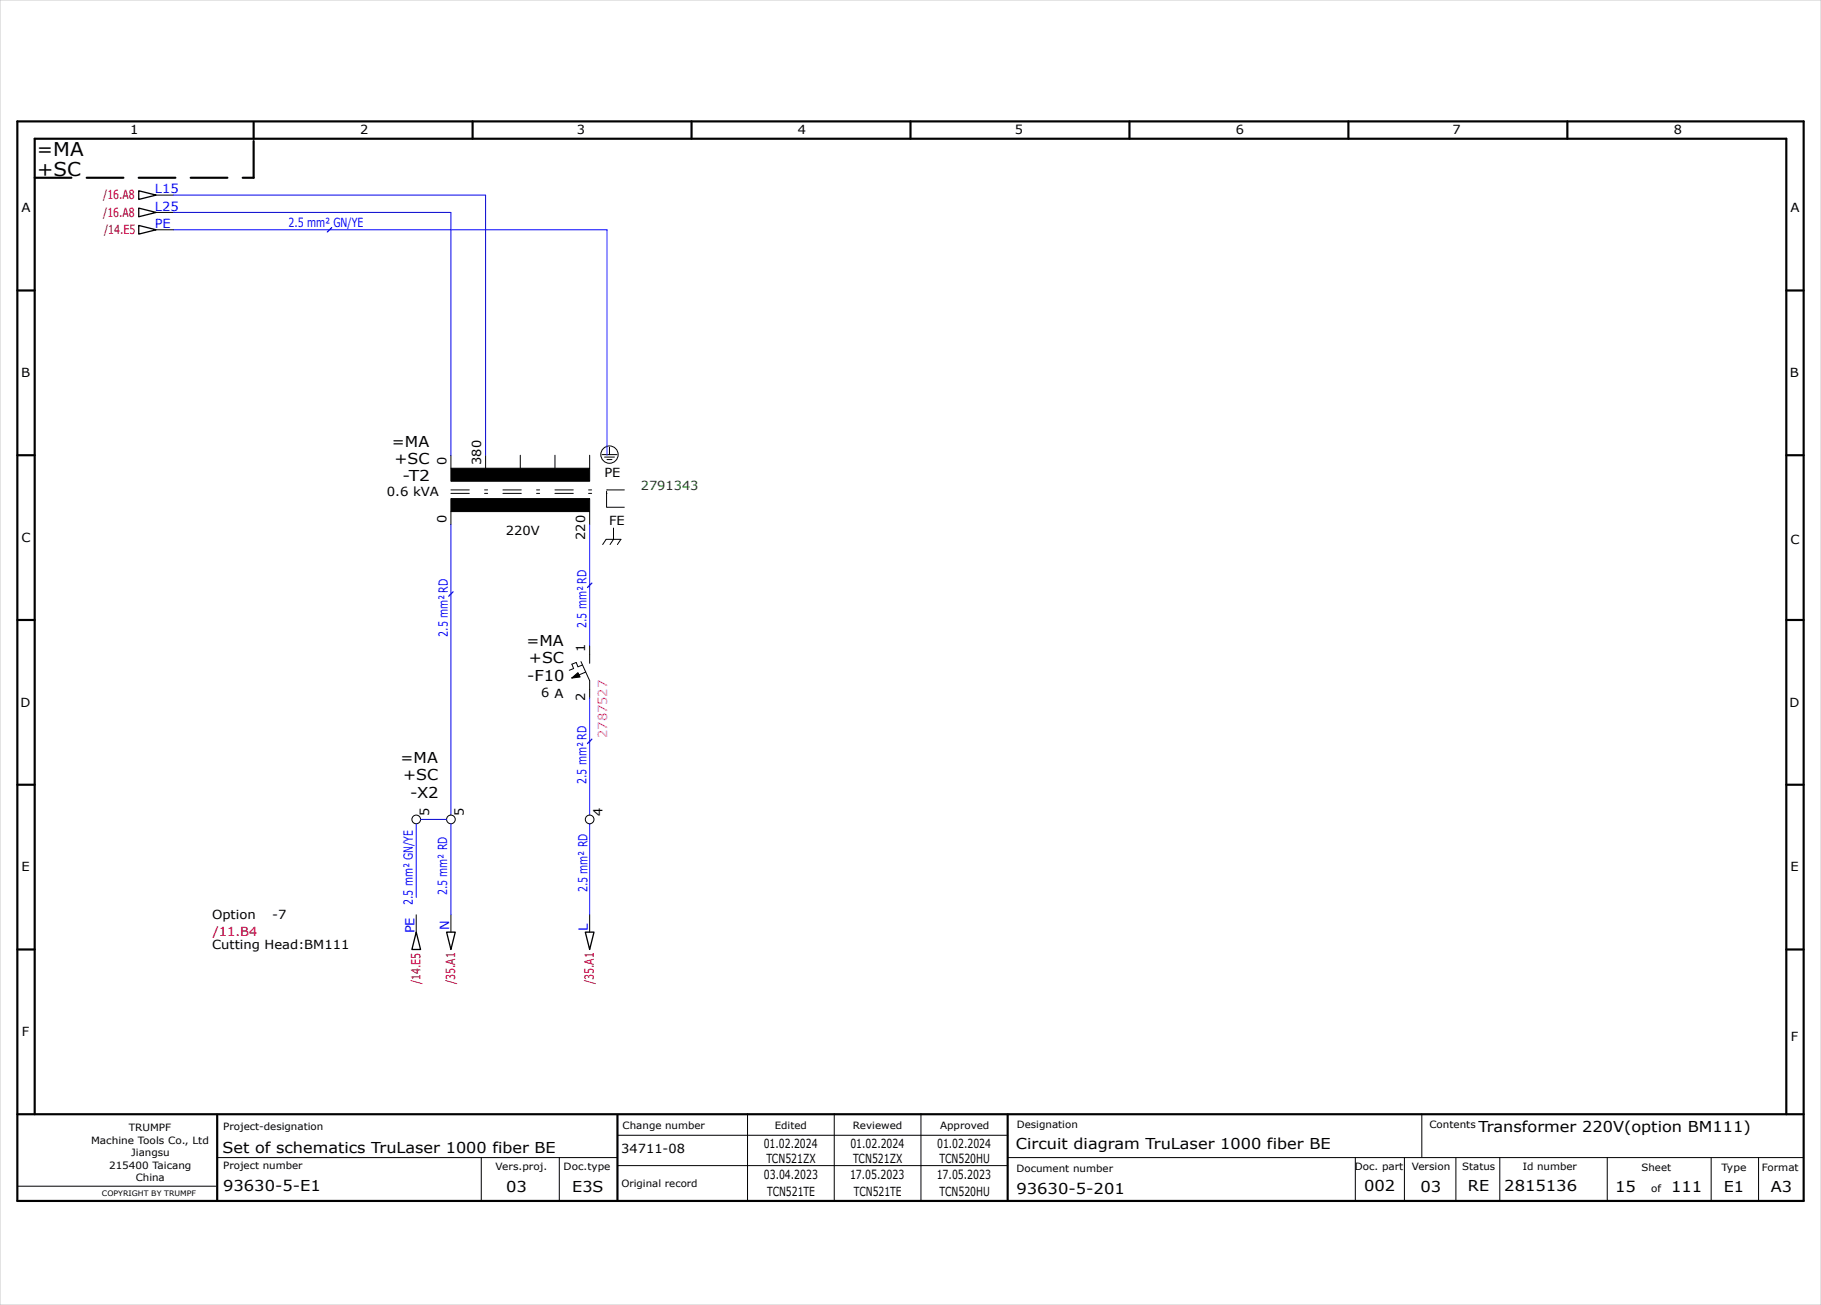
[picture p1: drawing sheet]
<svg xmlns="http://www.w3.org/2000/svg" width="420mm" height="301mm" viewBox="0 0 420 301" stroke-linecap="round" stroke-linejoin="round" font-family="sans-serif">
<g fill="none" stroke="#000" stroke-width=".5">
<path d="M4 28h412v249h-412zM58.5 28.2v3.8M109 28v4M159.5 28v4M210 28v4M260.5 28v4M311 28v4M361.5 28v4M4 67h4M412 67h4M4 105h4M412 105h4"/>
<path d="M4 143h4M412 143h4M4 181h4M412 181h4M4 219h4M412 219h4M4 257h412M8 257v-225h404v225M50.1 257.1v19.8M142.4 257.2v19.8M232.4 257.1v19.7"/>
</g>
<g fill="none" stroke="#000" stroke-width=".23">
<path d="M36 45h4M36 49h4M36 53h4M104 105v3M104 118v3M112 105v3M120 105v3M128 105v3M136 105v3M136 118v3M138.9 104.9h3.4M139.4 105.4h2.3"/>
<path d="M140 113h4M140 106h1.1M140 117h4M140.6 103.1v1.8M141.5 121.8v2.6l-.8 1.2M143.2 124.4l-.8 1.2M143.2 124.4h-3.4l-.8 1.2M134 152.6l2 4.4v4M134.3 153.4l-1 .4-.4-1-1 .4 .4 1-1 .4M135.1 155l-3.2 1.4M136 149v4M96 211v4"/>
<path d="M104 211v4M136 211v4M172.4 256.9v20M192.4 256.9v20M212.4 256.9v20M327.9 256.9v10M4.1 273.6h45.7M50.1 267h92.2M111 267v10M129 267v10M142.4 261.9h90M142.4 268.9h90"/>
<path d="M232.5 267h183.5M312.6 267v10M323.9 267.1v10M335.8 267.1v10M345.9 267v10.1M370.7 267v9.8M394.7 267.1v10M405.6 267v10"/>
<circle cx="140.6" cy="104.9" r="2"/>
<circle cx="96" cy="189" r="1"/>
<circle cx="104" cy="189" r="1"/>
<circle cx="136" cy="189" r="1"/>
</g>
<path d="M8 41h50.5M58.5 41v-8.8" fill="none" stroke="#000" stroke-width=".5" stroke-dasharray="8.5 3.5"/>
<path d="M0 0h420v301h-420z" fill="none" stroke="#c9c9c9" stroke-width=".23"/>
<path d="M32 44l4 1-4 1zM32 48l4 1-4 1zM32 52l4 1-4 1zM96 215l1 4h-2zM103 215h2l-1 4zM135 215h2l-1 4z" fill="none" stroke="#000" stroke-width=".3"/>
<g fill="#000" stroke="#000" stroke-width=".23">
<path d="M131.8 156.4l1.5-1.3 .5 1.1z"/>
<path d="M104 108h32v3h-32z" fill-rule="evenodd"/>
<path d="M104 115h32v3h-32z" fill-rule="evenodd"/>
</g>
<path d="M104 113h36M104 113.8h36M139.9 117v-3.7" fill="none" stroke="#000" stroke-width=".23" stroke-dasharray="4.2 3.5 .7 3.5"/>
<path d="M40 45h72v60M40 49h64v56M40 53h100v52M104 121v67M136 121v28M136 161v27M96 190v17M97 189h6M104 190v21M136 190v21" fill="none" stroke="#00f" stroke-width=".23"/>
<path d="M76.5 52.5l-1 1M104.5 136.5l-1 1M136.5 134.5l-1 1M136.5 170.5l-1 1" fill="none" stroke="#00f" stroke-width=".3"/>
<g font-size="4.4">
<text x="8.5" y="36">=MA</text>
<text x="8.6" y="40.5">+SC</text>
</g>
<g font-size="3.5">
<text x="90.4" y="103">=MA</text>
<text x="91" y="107">+SC</text>
<text x="92.8" y="111">-T2</text>
<text x="121.4" y="149">=MA</text>
<text x="122" y="153">+SC</text>
<text x="121.6" y="157">-F10</text>
<text x="92.4" y="176">=MA</text>
<text x="93" y="180">+SC</text>
<text x="94.6" y="184">-X2</text>
<text x="341" y="261">Transformer 220V(option BM111)</text>
<text x="51.3" y="266">Set of schematics TruLaser 1000 fiber BE</text>
<text x="234.3" y="265">Circuit diagram TruLaser 1000 fiber BE</text>
<text x="51.5" y="274.7">93630-5-E1</text>
<text x="116.8" y="274.9">03</text>
<text x="132" y="274.9">E3S</text>
<text x="234.4" y="275.3">93630-5-201</text>
<text x="314.6" y="274.8">002</text>
<text x="327.6" y="274.9">03</text>
<text x="338.6" y="274.8">RE</text>
<text x="346.9" y="274.7">2815136</text>
<text x="372.5" y="275">15</text>
<text x="385.4" y="275">111</text>
<text x="397.6" y="275">E1</text>
<text x="408.4" y="275">A3</text>
</g>
<g font-size="2.9">
<text x="30" y="31">1</text>
<text x="83" y="31">2</text>
<text x="133.1" y="31">3</text>
<text x="184.1" y="31">4</text>
<text x="234.1" y="31">5</text>
<text x="285" y="31">6</text>
<text x="335" y="31">7</text>
<text x="386" y="31">8</text>
<text x="5" y="49">A</text>
<text x="413" y="49">A</text>
<text x="4.8" y="87">B</text>
<text x="412.8" y="87">B</text>
<text x="103" y="107.2" transform="rotate(-90 103 107.2)">0</text>
<text x="111" y="107.2" transform="rotate(-90 111 107.2)">380</text>
<text x="139.4" y="110">PE</text>
<text x="89.2" y="114.3">0.6 kVA</text>
<text x="5" y="125">C</text>
<text x="103" y="120.7" transform="rotate(-90 103 120.7)">0</text>
<text x="116.7" y="123.3">220V</text>
<text x="135" y="124.5" transform="rotate(-90 135 124.5)">220</text>
<text x="140.5" y="121">FE</text>
<text x="413" y="125.5">C</text>
<text x="135" y="150.4" transform="rotate(-90 135 150.4)">1</text>
<text x="124.8" y="160.7">6 A</text>
<text x="135" y="161.7" transform="rotate(-90 135 161.7)">2</text>
<text x="4.8" y="163">D</text>
<text x="412.7" y="163">D</text>
<text x="99" y="188.2" transform="rotate(-90 99 188.2)">5</text>
<text x="107" y="188.2" transform="rotate(-90 107 188.2)">5</text>
<text x="139" y="188.1" transform="rotate(-90 139 188.1)">4</text>
<text x="5" y="201">E</text>
<text x="413" y="201">E</text>
<text x="48.9" y="212">Option</text>
<text x="62.8" y="212">-7</text>
<text x="48.9" y="219">Cutting Head:BM111</text>
<text x="5.1" y="239">F</text>
<text x="413" y="240">F</text>
<text x="143.3" y="266">34711-08</text>
<text x="176.1" y="264.9">01.02.2024</text>
<text x="176.8" y="268.4">TCN521ZX</text>
<text x="196.1" y="264.9">01.02.2024</text>
<text x="196.8" y="268.4">TCN521ZX</text>
<text x="216.1" y="264.9">01.02.2024</text>
<text x="216.7" y="268.4">TCN520HU</text>
<text x="176.2" y="271.9">03.04.2023</text>
<text x="176.9" y="275.9">TCN521TE</text>
<text x="196" y="271.9">17.05.2023</text>
<text x="196.9" y="275.9">TCN521TE</text>
<text x="216" y="271.9">17.05.2023</text>
<text x="216.7" y="275.9">TCN520HU</text>
</g>
<g font-size="2.9" fill="#b60000">
<text x="23.8" y="46">/16.A8</text>
<text x="23.8" y="50">/16.A8</text>
<text x="24" y="54">/14.E5</text>
<text x="49.1" y="216">/11.B4</text>
<text x="97" y="227" transform="rotate(-90 97 227)">/14.E5</text>
<text x="105" y="227.1" transform="rotate(-90 105 227.1)">/35.A1</text>
<text x="137" y="227.1" transform="rotate(-90 137 227.1)">/35.A1</text>
</g>
<g font-size="2.9" fill="#00f">
<text x="35.7" y="44.6">L15</text>
<text x="35.7" y="48.6">L25</text>
<text x="35.7" y="52.6">PE</text>
<text x="66.6" y="52.3">2.5 mm² GN/YE</text>
<text x="103.3" y="146.8" transform="rotate(-90 103.3 146.8)">2.5 mm² RD</text>
<text x="135.3" y="144.8" transform="rotate(-90 135.3 144.8)">2.5 mm² RD</text>
<text x="135.3" y="180.8" transform="rotate(-90 135.3 180.8)">2.5 mm² RD</text>
<text x="95.2" y="208.7" transform="rotate(-90 95.2 208.7)">2.5 mm² GN/YE</text>
<text x="103.1" y="206.5" transform="rotate(-90 103.1 206.5)">2.5 mm² RD</text>
<text x="135.5" y="205.8" transform="rotate(-90 135.5 205.8)">2.5 mm² RD</text>
<text x="95.6" y="215.3" transform="rotate(-90 95.6 215.3)">PE</text>
<text x="103.6" y="214.6" transform="rotate(-90 103.6 214.6)">N</text>
<text x="135.6" y="214.7" transform="rotate(-90 135.6 214.7)">L</text>
</g>
<text font-size="2.9" fill="#008000" x="147.8" y="113">2791343</text>
<text font-size="2.9" fill="#f0f" x="140" y="170.2" transform="rotate(-90 140 170.2)">2787527</text>
<g font-size="2.3">
<text x="21" y="263.8">Machine Tools Co., Ltd</text>
<text x="29.7" y="260.8">TRUMPF</text>
<text x="51.5" y="260.7">Project-designation</text>
<text x="143.6" y="260.4">Change number</text>
<text x="178.7" y="260.4">Edited</text>
<text x="196.7" y="260.4">Reviewed</text>
<text x="216.8" y="260.4">Approved</text>
<text x="234.5" y="260.2">Designation</text>
<text x="329.7" y="260.1">Contents</text>
<text x="25.2" y="269.6">215400 Taicang</text>
<text x="30.3" y="266.7">Jiangsu</text>
<text x="51.5" y="269.7">Project number</text>
<text x="114.3" y="269.9">Vers.proj.</text>
<text x="130" y="269.9">Doc.type</text>
<text x="312.5" y="269.8">Doc. part</text>
<text x="325.6" y="269.9">Version</text>
<text x="337.3" y="269.8">Status</text>
<text x="351.2" y="269.8">Id number</text>
<text x="406.4" y="270">Format</text>
<text x="31.3" y="272.5">China</text>
<text x="143.3" y="273.9">Original record</text>
<text x="234.4" y="270.3">Document number</text>
<text x="378.6" y="270">Sheet</text>
<text x="380.8" y="275">of</text>
<text x="397" y="270">Type</text>
</g>
<text font-size="1.7" x="23.5" y="275.8">COPYRIGHT BY TRUMPF</text>
</svg>
